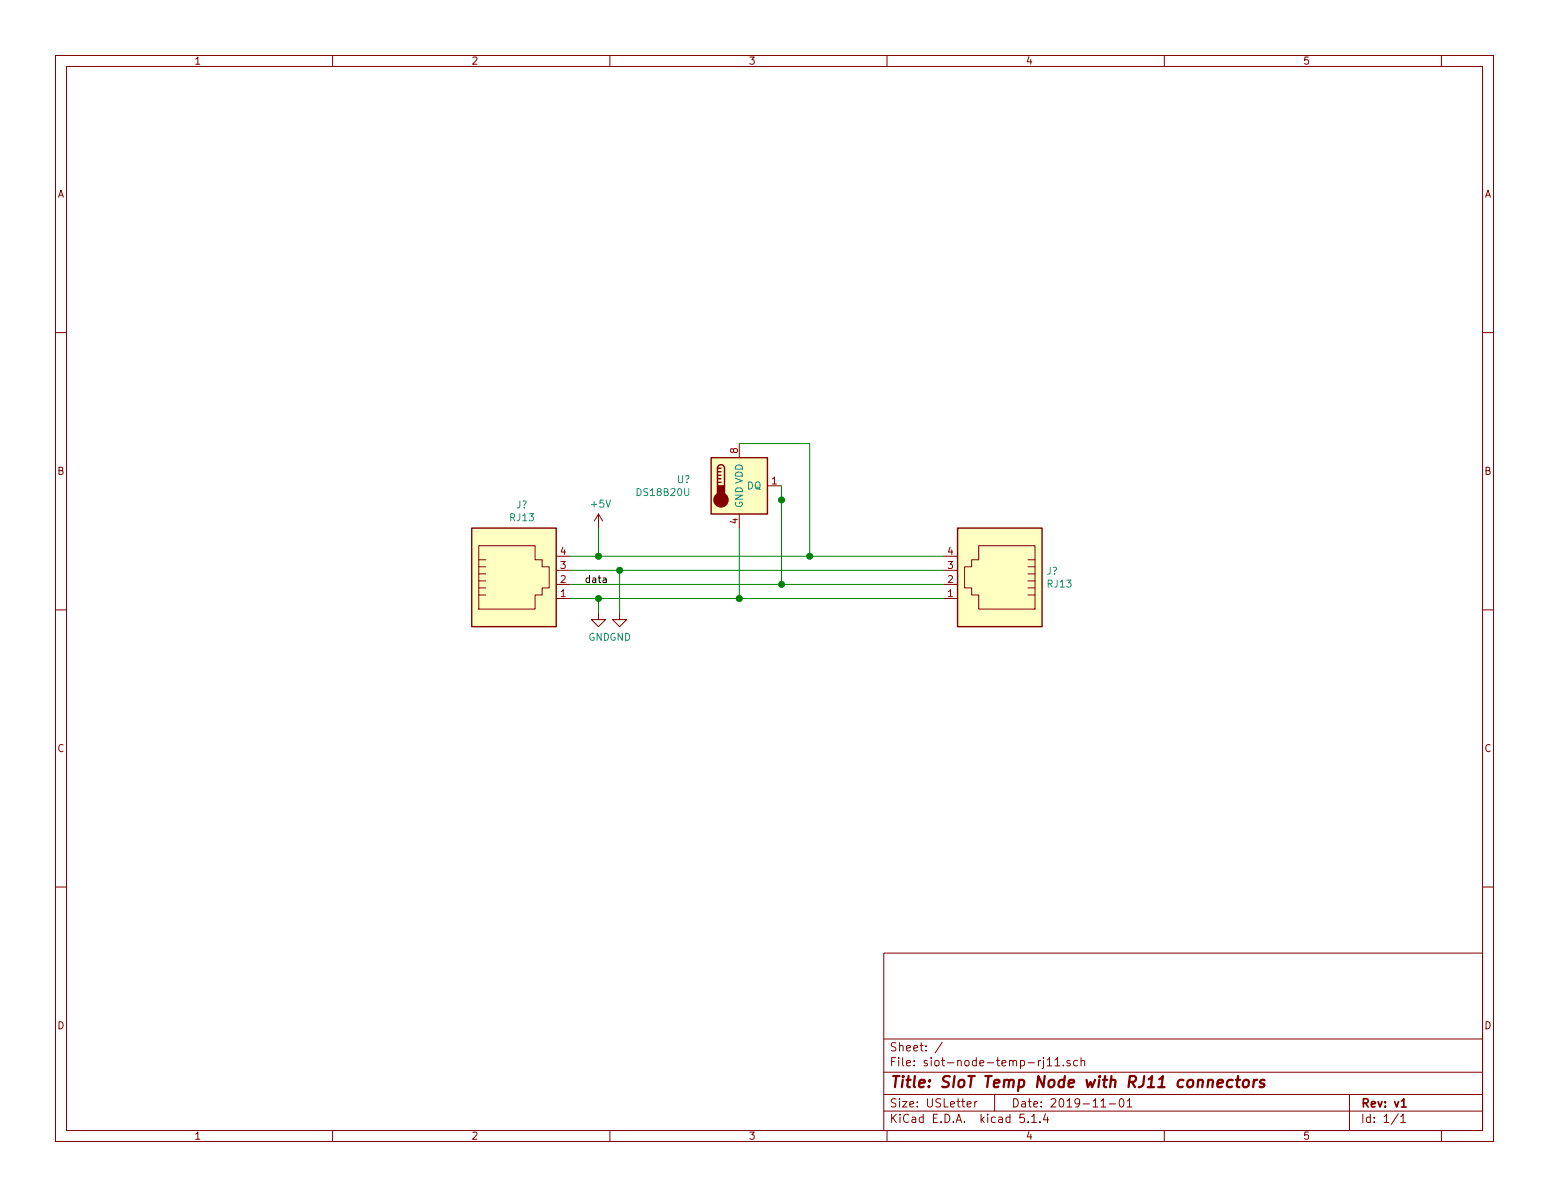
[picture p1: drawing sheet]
EESchema Schematic File Version 4
EELAYER 30 0
EELAYER END
$Descr USLetter 11000 8500
encoding utf-8
Sheet 1 1
Title "SIoT Temp Node with RJ11 connectors"
Date "2019-11-01"
Rev "v1"
Comp ""
Comment1 ""
Comment2 ""
Comment3 ""
Comment4 ""
$EndDescr
$Comp
L power:+5V #PWR?
U 1 1
P 4250 3750
F 0 "#PWR?" H 4250 3600 50  0001 C CNN
F 1 "+5V" H 4265 3923 50  0000 C CNN
F 2 "" H 4250 3750 50  0001 C CNN
F 3 "" H 4250 3750 50  0001 C CNN
	1    4250 3750
	1    0    0    -1  
$EndComp
$Comp
L power:GND #PWR?
U 1 1
P 4250 4350
F 0 "#PWR?" H 4250 4100 50  0001 C CNN
F 1 "GND" H 4255 4177 50  0000 C CNN
F 2 "" H 4250 4350 50  0001 C CNN
F 3 "" H 4250 4350 50  0001 C CNN
	1    4250 4350
	1    0    0    -1  
$EndComp
Wire Wire Line
	4050 3950 4250 3950
Wire Wire Line
	4050 4050 4400 4050
Wire Wire Line
	4050 4150 5550 4150
Wire Wire Line
	4050 4250 4250 4250
Wire Wire Line
	4250 4250 4250 4350
Connection ~ 4250 4250
Wire Wire Line
	4250 4250 5250 4250
Wire Wire Line
	4250 3750 4250 3950
Connection ~ 4250 3950
Wire Wire Line
	4250 3950 5750 3950
$Comp
L power:GND #PWR?
U 1 1
P 4400 4350
F 0 "#PWR?" H 4400 4100 50  0001 C CNN
F 1 "GND" H 4405 4177 50  0000 C CNN
F 2 "" H 4400 4350 50  0001 C CNN
F 3 "" H 4400 4350 50  0001 C CNN
	1    4400 4350
	1    0    0    -1  
$EndComp
Wire Wire Line
	4400 4050 4400 4350
Connection ~ 4400 4050
Wire Wire Line
	4400 4050 6700 4050
Text Label 4150 4150 0    50   ~ 0
data
$Comp
L Sensor_Temperature:DS18B20U U?
U 1 1
P 5250 3450
F 0 "U?" H 4906 3496 50  0000 R CNN
F 1 "DS18B20U" H 4906 3405 50  0000 R CNN
F 2 "Package_SO:MSOP-8_3x3mm_P0.65mm" H 4300 3200 50  0001 C CNN
F 3 "http://datasheets.maximintegrated.com/en/ds/DS18B20.pdf" H 5100 3700 50  0001 C CNN
	1    5250 3450
	1    0    0    -1  
$EndComp
Wire Wire Line
	5250 3750 5250 4250
Connection ~ 5250 4250
Wire Wire Line
	5250 4250 6700 4250
Wire Wire Line
	5550 3450 5550 3550
Connection ~ 5550 4150
Wire Wire Line
	5550 4150 6700 4150
Connection ~ 5550 3550
Wire Wire Line
	5550 3550 5550 4150
Wire Wire Line
	5250 3150 5750 3150
Wire Wire Line
	5750 3150 5750 3950
Connection ~ 5750 3950
Wire Wire Line
	5750 3950 6700 3950
$Comp
L Connector:RJ13 J?
U 1 1
P 3650 4150
F 0 "J?" H 3707 4717 50  0000 C CNN
F 1 "RJ13" H 3707 4626 50  0000 C CNN
F 2 "" V 3650 4175 50  0001 C CNN
F 3 "~" V 3650 4175 50  0001 C CNN
	1    3650 4150
	1    0    0    -1  
$EndComp
$Comp
L Connector:RJ13 J?
U 1 1
P 7100 4150
F 0 "J?" H 6770 4246 50  0000 R CNN
F 1 "RJ13" H 6770 4155 50  0000 R CNN
F 2 "" V 7100 4175 50  0001 C CNN
F 3 "~" V 7100 4175 50  0001 C CNN
	1    7100 4150
	-1   0    0    -1  
$EndComp
$EndSCHEMATC
